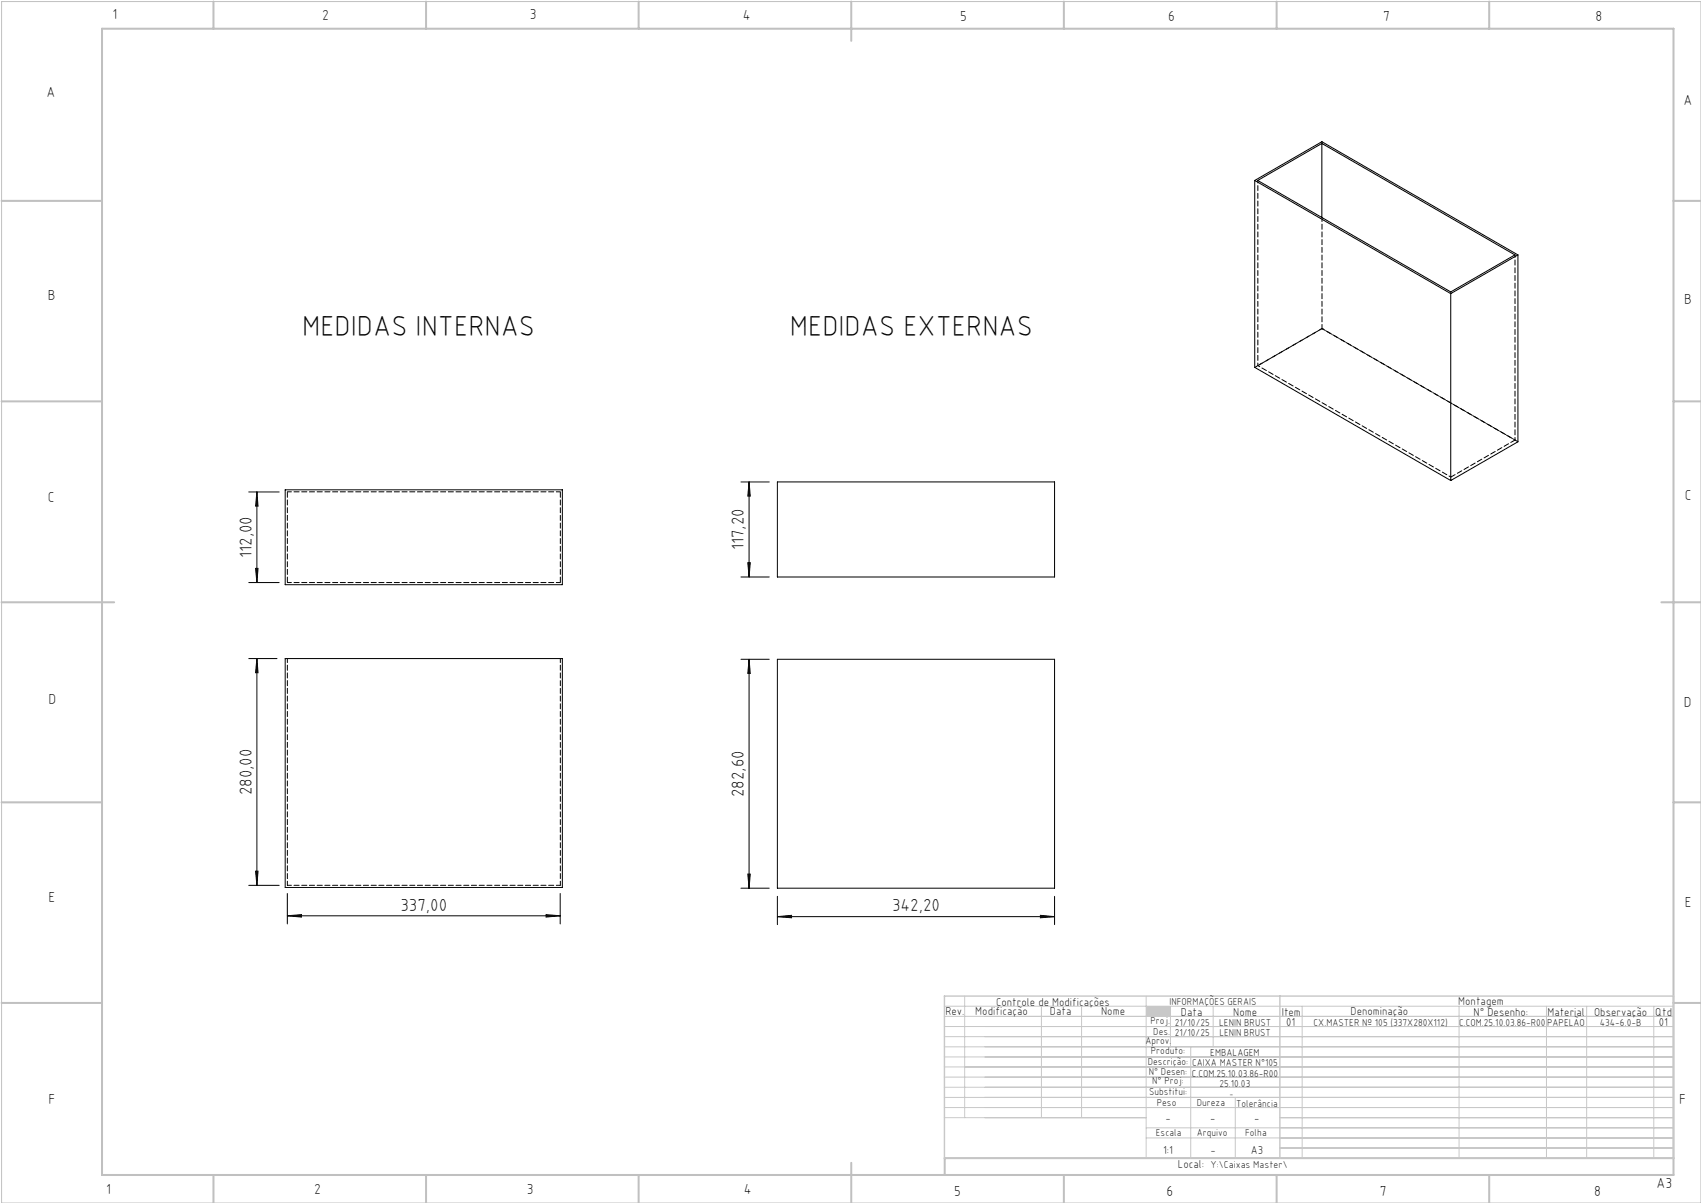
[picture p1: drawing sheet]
<svg xmlns="http://www.w3.org/2000/svg" width="420mm" height="297mm" viewBox="0 0 420 297" stroke-linecap="round" stroke-linejoin="round" font-family="sans-serif">
<path d="M.4 .4h419.6v296.6h-419.6z" fill="none" stroke="#c0c0c0" stroke-width=".25"/>
<g fill="none" stroke="#c0c0c0" stroke-width=".5">
<path d="M25.2 7.1h388v283h-388zM52.7 .4v6.7M105.2 .4v6.7M157.7 .4v6.7M210.2 .4v9.7M262.7 .4v6.7M315.2 .4v6.7M367.7 .4v6.7M.4 49.6h24.8M413.2 49.6h6.8M.4 99.1h24.8M413.2 99.1h6.8"/>
<path d="M.4 148.7h27.8M410.2 148.7h9.8M.4 198.1h24.8M413.2 198.1h6.8M.4 247.6h24.8M413.2 247.6h6.8M52.7 290.1v6.9M105.2 290.1v6.9M157.7 290.1v6.9M210.2 287.1v9.9M262.7 290.1v6.9M315.2 290.1v6.9"/>
<path d="M367.7 290.1v6.9M413.2 285.9h-179.9v4.2"/>
</g>
<g fill="none" stroke="#c3c8d2" stroke-width=".25">
<path d="M233.2 250.9h180M233.2 248.4h180M233.2 253.4h180M233.2 255.9h180M233.2 258.4h180M238.2 245.9v30M257.1 248.4v27.5M267.1 248.4v27.5M283 245.9v40M289 248.4v10M294 258.4v27.5M299.5 248.4v10"/>
<path d="M321.5 248.4v37.5M360.3 248.4v37.5M381.8 248.4v37.5M391.8 248.4v37.5M408.3 248.4v37.5M233.2 260.9h180M233.2 263.4h180M233.2 265.9h180M233.2 268.4h180M233.2 270.9h180M233.2 273.4h180M233.2 275.9h49.8"/>
<path d="M283 278.4h130.2M305 270.9v15M316 275.9h97.2M283 280.9h130.2M316 283.4h97.2"/>
</g>
<path d="M233.2 245.9h180v40h-180zM316 245.9v40" fill="none" stroke="#c3c8d2" stroke-width=".35"/>
<path d="M283 248.4h6v2.5h-6z" fill-rule="evenodd" fill="#c3c8d2"/>
<g fill="none" stroke="#000" stroke-width=".25">
<path d="M326.4 35.4v18.3M309.8 44.6v46.1l48.4 27.9M309.8 44.6l48.4 27.9M309.8 44.6l16.6-9.6 48.4 27.9M310.6 44.6l15.8-9.2 47.7 27.5-15.9 9.2zM358.2 72.5v46.1M374.8 62.9l-16.6 9.6M374.8 62.9v46.2l-16.6 9.5M183 119h6.9M185 119v23.4M185 119l.2 3.5h-.6zM191.9 119h68.5v23.4h-68.5z"/>
<path d="M61.4 121.5h7.5M63.4 121.5v22.3M63.4 121.5l.3 3.5h-.6zM70.4 120.9h68.5v23.5h-68.5zM184.6 138.9h.6l-.2 3.5zM61.4 143.8h7.5M63.1 140.3h.6l-.3 3.5zM183 142.4h6.9M61.4 162.6h7M63.4 162.6v56M63.4 162.6l.3 3.5h-.6zM70.4 162.6h68.5v56.5h-68.5z"/>
<path d="M183 162.8h6.9M185 162.8v56.5M185 162.8l.2 3.5h-.6zM191.9 162.8h68.5v56.5h-68.5zM61.4 218.6h7.5M63.1 215.1h.6l-.3 3.5zM183 219.3h6.9M184.6 215.8h.6l-.2 3.5zM70.9 226.1l3.5-.3v.6zM70.9 220.6v7.5M70.9 226.1h67.4M134.8 225.8l3.5 .3-3.5 .3z"/>
<path d="M138.3 220.6v7.5M191.9 226.3l3.5-.3v.6zM191.9 221.3v7M191.9 226.3h68.5M256.9 226l3.5 .3-3.5 .3zM260.4 221.3v7"/>
</g>
<g fill="#000">
<path d="M63.1 140.3h.6l-.3 3.5zM63.4 121.5l.3 3.5h-.6zM184.6 138.9h.6l-.2 3.5zM185 119l.2 3.5h-.6z"/>
<path d="M63.4 162.6l.3 3.5h-.6zM63.1 215.1h.6l-.3 3.5zM185 162.8l.2 3.5h-.6zM184.6 215.8h.6l-.2 3.5z"/>
<path d="M70.9 226.1l3.5-.3v.6zM134.8 225.8l3.5 .3-3.5 .3zM191.9 226.3l3.5-.3v.6zM256.9 226l3.5 .3-3.5 .3z"/>
</g>
<path d="M326.4 53.7v27.4M374.8 109.1l-48.4-28M71 121.4h67.4M138.4 143.8h-67.4M71 162.6v56M138.4 162.6v56M71 218.6h67.4" fill="none" stroke="#000" stroke-width=".25" stroke-dasharray="1.3 .6" stroke-dashoffset=".3"/>
<path d="M138.4 121.4v22.4M71 143.8v-22.4" fill="none" stroke="#000" stroke-width=".25" stroke-dasharray="1.3 .6" stroke-dashoffset="-.1"/>
<path d="M326.4 35v.4M358.2 72.1v.4M326.4 81.1h.1" fill="none" stroke="#000" stroke-width=".25" stroke-dasharray="1.3 .6"/>
<path d="M310.6 90.3l47.6 27.5M374.1 108.6l-47.7-27.5" fill="none" stroke="#000" stroke-width=".25" stroke-dasharray="1.3 .6" stroke-dashoffset=".7"/>
<path d="M310.6 44.5v45.8M374.1 62.9v45.7M326.4 81.1l-16.6 9.6" fill="none" stroke="#000" stroke-width=".25" stroke-dasharray="1.3 .6" stroke-dashoffset=".6"/>
<path d="M326.4 81.1l-15.8 9.2M358.2 117.8l15.9-9.2" fill="none" stroke="#000" stroke-width=".25" stroke-dasharray="1.3 .6" stroke-dashoffset=".1"/>
<g font-size="7.1">
<text x="74.6" y="82.9">MEDIDAS INTERNAS</text>
<text x="195" y="82.9">MEDIDAS EXTERNAS</text>
</g>
<g font-size="4.3">
<text x="62.1" y="137.8" transform="rotate(-90 62.1 137.8)">112,00</text>
<text x="183.7" y="135.9" transform="rotate(-90 183.7 135.9)">117,20</text>
<text x="62.1" y="196.3" transform="rotate(-90 62.1 196.3)">280,00</text>
<text x="183.7" y="196.8" transform="rotate(-90 183.7 196.8)">282,60</text>
<text x="98.9" y="224.8">337,00</text>
<text x="220.3" y="225">342,20</text>
</g>
<g font-size="3.6">
<text x="27.8" y="4.8">1</text>
<text x="79.5" y="4.9">2</text>
<text x="130.8" y="4.8">3</text>
<text x="183.4" y="4.9">4</text>
<text x="237.1" y="5.1">5</text>
<text x="288.4" y="5.2">6</text>
<text x="341.5" y="5.1">7</text>
<text x="394" y="5.2">8</text>
<text x="11.5" y="24">A</text>
<text x="415.7" y="25.8">A</text>
<text x="11.8" y="74.1">B</text>
<text x="415.8" y="75.1">B</text>
<text x="11.8" y="124">C</text>
<text x="416" y="123.5">C</text>
<text x="12" y="173.7">D</text>
<text x="415.8" y="174.7">D</text>
<text x="12" y="222.6">E</text>
<text x="416" y="223.9">E</text>
<text x="12" y="272.6">F</text>
<text x="414.6" y="272.6">F</text>
<text x="409" y="293.3">A3</text>
<text x="26.2" y="294.8">1</text>
<text x="77.6" y="294.8">2</text>
<text x="130.1" y="294.8">3</text>
<text x="183.7" y="294.7">4</text>
<text x="235.6" y="295.2">5</text>
<text x="288" y="295.2">6</text>
<text x="340.7" y="295.2">7</text>
<text x="393.6" y="295.2">8</text>
</g>
<g font-size="2.9">
<text x="240.8" y="250.6">Modificação</text>
<text x="259.2" y="250.6">Data</text>
<text x="271.9" y="250.6">Nome</text>
<text x="290.9" y="288.4">Local:</text>
</g>
<g font-size="2.8">
<text x="233.4" y="250.6">Rev.</text>
<text x="246" y="248.4">Controle de Modificações</text>
<text x="291.6" y="250.8">Data</text>
<text x="304.5" y="250.8">Nome</text>
<text x="316.5" y="250.9">Item</text>
<text x="333.5" y="250.5">Denominação</text>
<text x="360.1" y="248.2">Montagem</text>
<text x="363.9" y="250.8">N° Desenho:</text>
<text x="382.1" y="250.8">Material</text>
<text x="393.6" y="250.8">Observação</text>
<text x="408.7" y="250.9">Qtd</text>
<text x="317.6" y="253.3">01</text>
<text x="409.6" y="253.3">01</text>
<text x="287.7" y="276.9">-</text>
<text x="298.8" y="276.9">-</text>
<text x="309.7" y="276.9">-</text>
<text x="287.2" y="284.8">1:1</text>
<text x="298.9" y="284.8">-</text>
<text x="308.8" y="284.8">A3</text>
</g>
<g font-size="2.5">
<text x="288.7" y="248.2">INFORMAÇÕES GERAIS</text>
<text x="282.8" y="257.8">Aprov.</text>
<text x="284.1" y="252.9">Proj.</text>
<text x="284.8" y="255.4">Des.</text>
<text x="290.1" y="255.8">21/10/25</text>
<text x="290.1" y="253.3">21/10/25</text>
<text x="301" y="253.3">LENIN BRUST</text>
<text x="301.1" y="255.8">LENIN BRUST</text>
<text x="324.3" y="253.3">CX.MASTER Nº 105 (337X280X112)</text>
<text x="360.3" y="253.3">C.COM.25.10.03.86-R00</text>
<text x="382" y="253.3">PAPELÃO</text>
<text x="395" y="253.3">434-6.0-B</text>
<text x="283.4" y="262.9">Descrição:</text>
<text x="284.2" y="260.3">Produto:</text>
<text x="294.3" y="263.3">CAIXA MASTER N°105</text>
<text x="298.8" y="260.7">EMBALAGEM</text>
<text x="283.7" y="265.4">N° Desen:</text>
<text x="284.5" y="267.7">N° Proj:</text>
<text x="294.3" y="265.9">C.COM.25.10.03.86-R00</text>
<text x="301.1" y="268.3">25.10.03</text>
<text x="283.7" y="270.4">Substitui:</text>
<text x="285.6" y="273">Peso</text>
<text x="295.5" y="273">Dureza</text>
<text x="305.2" y="273.3">Tolerância</text>
<text x="285.4" y="280.4">Escala</text>
<text x="295.5" y="280.4">Arquivo</text>
<text x="307.5" y="280.4">Folha</text>
<text x="298.9" y="288.4">Y:\Caixas Master\</text>
</g>
<text font-size="2.1" x="303.5" y="270.9">-</text>
</svg>
